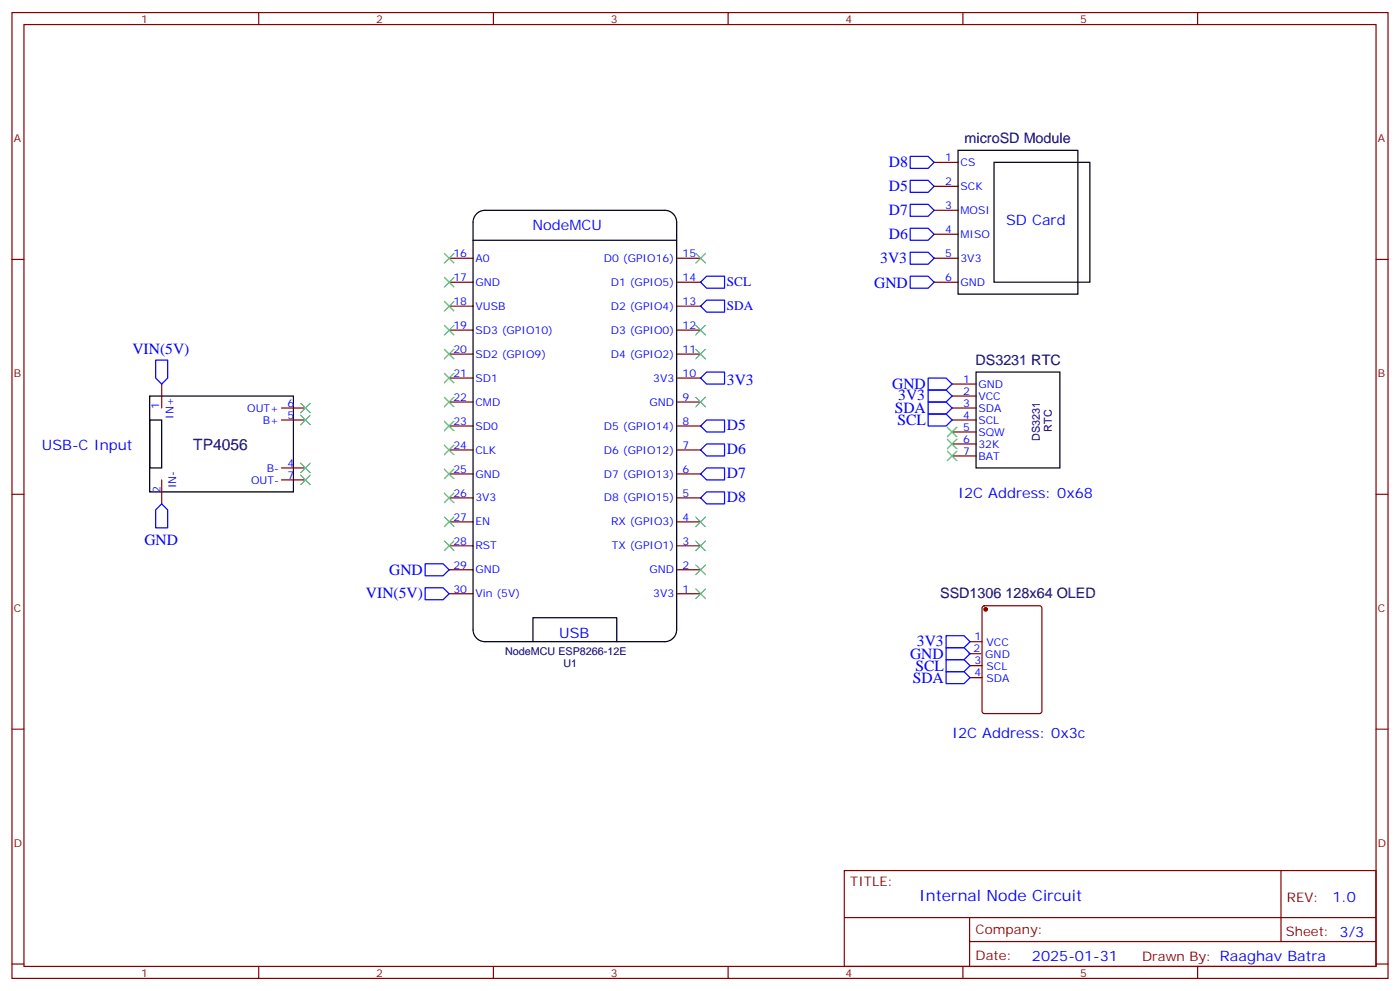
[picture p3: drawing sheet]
<svg xmlns="http://www.w3.org/2000/svg" width="412mm" height="292mm" viewBox="0 0 412 292" stroke-linecap="round" stroke-linejoin="round" font-family="sans-serif">
<g fill="none" stroke="#870000" stroke-width=".35">
<path d="M3.5 3.7h405.4v284.3h-405.4zM7.1 7.2h398.2v277.3h-398.2zM76.2 3.7v3.5M145.3 3.7v3.5M214.5 3.7v3.5M283.6 3.7v3.5M352.8 3.7v3.5M275.2 54.9h7M275.2 47.8h7M3.5 76.4h3.6M132.3 76h7M199.3 76h7.1"/>
<path d="M275.2 76h7M275.2 69h7M275.2 61.9h7M405.3 76.4h3.6M132.3 97.2h7M132.3 90.1h7M132.3 83.1h7M199.3 97.2h7.1M199.3 90.1h7.1M199.3 83.1h7.1M275.2 83.1h7M47.6 113.1v7"/>
<path d="M132.3 118.4h7M132.3 111.3h7M132.3 104.2h7M199.3 118.4h7.1M199.3 111.3h7.1M199.3 104.2h7.1M280.5 113.1h7M280.5 116.6h7M82.9 120.1h7.1M82.9 123.6h7.1M82.9 137.8h7.1M132.3 139.5h7"/>
<path d="M132.3 132.5h7M132.3 125.4h7M199.3 139.5h7.1M199.3 132.5h7.1M199.3 125.4h7.1M280.5 120.1h7M280.5 123.6h7M280.5 127.2h7M280.5 130.7h7M280.5 134.2h7M3.5 145.5h3.6M47.6 141.3v7"/>
<path d="M82.9 141.3h7.1M132.3 153.6h7M132.3 146.6h7M199.3 153.6h7.1M199.3 146.6h7.1M405.3 145.5h3.6M132.3 174.8h7M132.3 167.7h7M132.3 160.7h7M199.3 174.8h7.1M199.3 167.7h7.1M199.3 160.7h7.1"/>
<path d="M289.5 178.5l.5-.2h16.2l.7 .5v30.6l-.4 .6-16.5 .1-.7-.5v-30.6zM285.4 192.4h3.5M285.8 188.9h3.5M285.8 196h3.5M285.8 199.5h3.5M3.5 214.7h3.6M405.3 214.7h3.6M248.7 256.3h156.6v28.2h-156.6zM377.3 256.3v20.9M248.7 270.1h156.5M285.6 277.2h119.6M285.6 270.1v14.2"/>
<path d="M3.5 283.8h3.6M76.2 284.5v3.5M145.3 284.5v3.5M214.5 284.5v3.5M283.6 284.5v3.5M352.8 284.5v3.5M405.3 283.8h3.6"/>
</g>
<path d="M282.2 44.3h35.3v42.3h-35.3zM292.8 47.8h28.2v35.3h-28.2zM139.3 70.7h60M140.4 62.9a3.5 3.5 0 0 1 2.5-1h52.9a3.5 3.5 0 0 1 3.5 3.5v120a3.5 3.5 0 0 1-3.5 3.5h-52.9a3.5 3.5 0 0 1-3.6-3.5v-120a3.5 3.5 0 0 1 1.1-2.5zM44.1 116.6h42.3v28.2h-42.3zM287.5 109.5h24.7v28.3h-24.7zM44.1 123.6h3.5v14.2h-3.5zM157 188.9v-7h24.7v7" fill="none" stroke="#000" stroke-width=".35"/>
<circle cx="290.3" cy="179.4" r=".53" fill="#870000" stroke="#870000" stroke-width=".35"/>
<g fill="none" stroke="#00f" stroke-width=".35">
<path d="M268.1 53.1h5.3l1.8 1.8-1.8 1.7h-5.3zM268.1 46h5.3l1.8 1.8-1.8 1.8h-5.3zM268.1 74.3h5.3l1.8 1.7-1.8 1.8h-5.3zM268.1 67.2h5.3l1.8 1.8-1.8 1.7h-5.3zM268.1 60.1h5.3l1.8 1.8-1.8 1.8h-5.3zM206.4 83.1l1.7-1.8h5.3v3.5h-5.3zM206.4 90.1l1.7-1.7h5.3v3.5h-5.3zM268.1 81.3h5.3l1.8 1.8-1.8 1.7h-5.3zM45.9 106h3.5v5.3l-1.8 1.8-1.7-1.8zM206.4 111.3l1.7-1.8h5.3v3.6h-5.3zM273.4 118.4h5.3l1.8 1.7-1.8 1.8h-5.3zM273.4 111.3h5.3l1.8 1.8-1.8 1.7h-5.3z"/>
<path d="M273.4 114.8h5.3l1.8 1.8-1.8 1.8h-5.3zM206.4 125.4l1.7-1.8h5.3v3.6h-5.3zM206.4 139.5l1.7-1.7h5.3v3.5h-5.3zM208.1 130.7h5.3v3.5h-5.3l-1.7-1.7zM273.4 121.9h5.3l1.8 1.7-1.8 1.8h-5.3zM47.6 148.3l1.8 1.8v5.3h-3.5v-5.3zM206.4 146.6l1.7-1.8h5.3v3.5h-5.3zM125.2 166h5.3l1.8 1.7-1.8 1.8h-5.3zM125.2 173h5.3l1.8 1.8-1.8 1.8h-5.3zM278.7 194.2h5.3l1.8 1.8-1.8 1.7h-5.3zM278.7 197.7h5.3l1.8 1.8-1.8 1.8h-5.3zM278.7 190.7h5.3l1.8 1.7-1.8 1.8h-5.3z"/>
<path d="M278.7 187.1h5.3l1.8 1.8-1.8 1.8h-5.3z"/>
</g>
<g fill="none" stroke="#3c3" stroke-width=".35">
<path d="M130.9 74.6l2.8 2.8M133.7 74.6l-2.8 2.8M205 74.6l2.8 2.8M207.8 74.6l-2.8 2.8M130.9 95.8l2.8 2.8M130.9 88.7l2.8 2.8M130.9 81.7l2.8 2.8M133.7 95.8l-2.8 2.8M133.7 88.7l-2.8 2.8M133.7 81.7l-2.8 2.8M205 95.8l2.8 2.8M207.8 95.8l-2.8 2.8"/>
<path d="M88.5 118.7l2.9 2.8M91.4 118.7l-2.9 2.8M130.9 116.9l2.8 2.9M130.9 109.9l2.8 2.8M130.9 102.8l2.8 2.9M133.7 116.9l-2.8 2.9M133.7 109.9l-2.8 2.8M133.7 102.8l-2.8 2.9M205 102.8l2.8 2.9M205 116.9l2.8 2.9M207.8 102.8l-2.8 2.9M207.8 116.9l-2.8 2.9"/>
<path d="M88.5 122.2l2.9 2.9M88.5 136.3l2.9 2.9M88.5 139.9l2.9 2.8M91.4 122.2l-2.9 2.9M91.4 136.3l-2.9 2.9M91.4 139.9l-2.9 2.8M130.9 138.1l2.8 2.8M130.9 131.1l2.8 2.8M130.9 124l2.8 2.8M133.7 138.1l-2.8 2.8M133.7 131.1l-2.8 2.8M133.7 124l-2.8 2.8"/>
<path d="M279 125.8l2.9 2.8M279 129.3l2.9 2.8M279 132.8l2.9 2.8M281.9 125.8l-2.9 2.8M281.9 129.3l-2.9 2.8M281.9 132.8l-2.9 2.8M130.9 159.3l2.8 2.8M130.9 152.2l2.8 2.8M130.9 145.2l2.8 2.8M133.7 159.3l-2.8 2.8M133.7 152.2l-2.8 2.8M133.7 145.2l-2.8 2.8"/>
<path d="M205 152.2l2.8 2.8M205 159.3l2.8 2.8M207.8 152.2l-2.8 2.8M207.8 159.3l-2.8 2.8M205 166.3l2.8 2.9M205 173.4l2.8 2.8M207.8 166.3l-2.8 2.9M207.8 173.4l-2.8 2.8"/>
</g>
<g font-size="4.6" fill="#00f">
<text x="261.8" y="49.1">D8</text>
<text x="261.8" y="56.1">D5</text>
<text x="261.8" y="63.2">D7</text>
<text x="261.8" y="70.2">D6</text>
<text x="259.3" y="77.3">3V3</text>
<text x="257.5" y="84.7">GND</text>
<text x="39" y="104.1">VIN(5V)</text>
<text x="214.1" y="113.2">3V3</text>
<text x="262.8" y="114.7">GND</text>
<text x="264.6" y="117.9">3V3</text>
<text x="263.6" y="121.7">SDA</text>
<text x="264.4" y="125.2">SCL</text>
<text x="214.1" y="126.6">D5</text>
<text x="214.1" y="133.7">D6</text>
<text x="214.1" y="140.7">D7</text>
<text x="214.1" y="147.8">D8</text>
<text x="42.5" y="160.6">GND</text>
<text x="114.6" y="169.3">GND</text>
<text x="107.8" y="176">VIN(5V)</text>
<text x="270.1" y="190.2">3V3</text>
<text x="268.1" y="194">GND</text>
<text x="269.6" y="197.6">SCL</text>
<text x="268.9" y="201.1">SDA</text>
<text x="270.8" y="265.3">Internal Node Circuit</text>
</g>
<text font-size="4.6" fill="#000080" x="56.9" y="132.3">TP4056</text>
<g font-size="4.2" fill="#000080">
<text x="284.1" y="42.1">microSD Module</text>
<text x="287.3" y="107.4">DS3231 RTC</text>
<text x="276.9" y="176.2">SSD1306 128x64 OLED</text>
</g>
<g font-size="4.2" fill="#00f">
<text x="156.8" y="67.8">NodeMCU</text>
<text x="296.4" y="66.3">SD Card</text>
<text x="12.3" y="132.5">USB-C Input</text>
<text x="282.2" y="146.6">I2C Address: 0x68</text>
<text x="164.7" y="187.7">USB</text>
<text x="280.5" y="217.1">I2C Address: 0x3c</text>
<text x="392.5" y="265.6">1.0</text>
<text x="304" y="282.9">2025-01-31</text>
</g>
<g font-size="3.9" fill="#00f">
<text x="214.1" y="84.3">SCL</text>
<text x="214.1" y="91.3">SDA</text>
</g>
<g font-size="3.9" fill="#800">
<text x="250.5" y="260.9">TITLE:</text>
<text x="379.1" y="265.6">REV:</text>
<text x="287.4" y="275.1">Company:</text>
<text x="378.7" y="275.7">Sheet: 3/3</text>
<text x="287.4" y="282.8">Date:</text>
<text x="336.4" y="282.8">Drawn By: Raaghav Batra</text>
</g>
<g font-size="3.2" fill="#800">
<text x="41.6" y="6.7">1</text>
<text x="110.8" y="6.7">2</text>
<text x="179.9" y="6.7">3</text>
<text x="249.1" y="6.7">4</text>
<text x="318.2" y="6.7">5</text>
<text x="4.1" y="41.8">A</text>
<text x="405.9" y="41.8">A</text>
<text x="4.1" y="110.9">B</text>
<text x="405.9" y="110.9">B</text>
<text x="4.1" y="180.1">C</text>
<text x="405.9" y="180.1">C</text>
<text x="4.1" y="249.2">D</text>
<text x="405.9" y="249.2">D</text>
<text x="41.6" y="287.5">1</text>
<text x="110.8" y="287.5">2</text>
<text x="179.9" y="287.5">3</text>
<text x="249.1" y="287.5">4</text>
<text x="318.2" y="287.5">5</text>
</g>
<g font-size="3.2" fill="#00f">
<text x="278.4" y="47.4">1</text>
<text x="282.9" y="48.9">CS</text>
<text x="278.4" y="54.5">2</text>
<text x="282.9" y="55.9">SCK</text>
<text x="278.4" y="61.6">3</text>
<text x="282.9" y="63">MOSI</text>
<text x="278.4" y="68.6">4</text>
<text x="282.9" y="70">MISO</text>
<text x="133.6" y="75.7">16</text>
<text x="140.1" y="77.1">A0</text>
<text x="177.9" y="77.1">D0 (GPIO16)</text>
<text x="201.1" y="75.7">15</text>
<text x="278.4" y="75.7">5</text>
<text x="282.9" y="77.1">3V3</text>
<text x="133.6" y="82.7">17</text>
<text x="201.1" y="82.7">14</text>
<text x="278.4" y="82.7">6</text>
<text x="133.6" y="89.8">18</text>
<text x="140.1" y="84.1">GND</text>
<text x="179.9" y="84.1">D1 (GPIO5)</text>
<text x="201.1" y="89.8">13</text>
<text x="282.9" y="84.1">GND</text>
<text x="140.1" y="91.2">VUSB</text>
<text x="179.9" y="91.2">D2 (GPIO4)</text>
<text x="133.6" y="96.8">19</text>
<text x="140.1" y="98.2">SD3 (GPIO10)</text>
<text x="179.9" y="98.2">D3 (GPIO0)</text>
<text x="201.1" y="96.8">12</text>
<text x="133.6" y="103.9">20</text>
<text x="140.1" y="105.3">SD2 (GPIO9)</text>
<text x="179.9" y="105.3">D4 (GPIO2)</text>
<text x="201.1" y="103.9">11</text>
<text x="133.6" y="110.9">21</text>
<text x="140.1" y="112.4">SD1</text>
<text x="192.4" y="112.4">3V3</text>
<text x="201.1" y="110.9">10</text>
<text x="283.7" y="112.7">1</text>
<text x="84.7" y="119.8">6</text>
<text x="133.6" y="118">22</text>
<text x="140.1" y="119.4">CMD</text>
<text x="191.3" y="119.4">GND</text>
<text x="201.1" y="118">9</text>
<text x="283.7" y="116.2">2</text>
<text x="283.7" y="119.8">3</text>
<text x="288.2" y="114.1">GND</text>
<text x="288.2" y="117.7">VCC</text>
<text x="46.9" y="120.5" transform="rotate(-90 46.9 120.5)">1</text>
<text x="51.2" y="123.2" transform="rotate(-90 51.2 123.2)">IN+</text>
<text x="72.8" y="121.2">OUT+</text>
<text x="77.4" y="124.7">B+</text>
<text x="84.7" y="123.3">5</text>
<text x="133.6" y="125.1">23</text>
<text x="201.1" y="125.1">8</text>
<text x="283.7" y="123.3">4</text>
<text x="288.2" y="121.2">SDA</text>
<text x="288.2" y="124.7">SCL</text>
<text x="140.1" y="126.5">SD0</text>
<text x="177.9" y="126.5">D5 (GPIO14)</text>
<text x="283.7" y="126.8">5</text>
<text x="283.7" y="130.4">6</text>
<text x="288.2" y="128.2">SQW</text>
<text x="288.2" y="131.8">32K</text>
<text x="84.7" y="137.4">4</text>
<text x="133.6" y="132.1">24</text>
<text x="140.1" y="133.5">CLK</text>
<text x="177.9" y="133.5">D6 (GPIO12)</text>
<text x="201.1" y="132.1">7</text>
<text x="283.7" y="133.9">7</text>
<text x="288.2" y="135.3">BAT</text>
<text x="51.9" y="143.8" transform="rotate(-90 51.9 143.8)">IN-</text>
<text x="74" y="142.3">OUT-</text>
<text x="78.6" y="138.8">B-</text>
<text x="84.7" y="140.9">7</text>
<text x="133.6" y="139.2">25</text>
<text x="140.1" y="140.6">GND</text>
<text x="177.9" y="140.6">D7 (GPIO13)</text>
<text x="201.1" y="139.2">6</text>
<text x="47.3" y="145.1" transform="rotate(-90 47.3 145.1)">2</text>
<text x="133.6" y="146.2">26</text>
<text x="140.1" y="147.6">3V3</text>
<text x="177.9" y="147.6">D8 (GPIO15)</text>
<text x="201.1" y="146.2">5</text>
<text x="133.6" y="153.3">27</text>
<text x="140.1" y="154.7">EN</text>
<text x="180" y="154.7">RX (GPIO3)</text>
<text x="201.1" y="153.3">4</text>
<text x="133.6" y="160.3">28</text>
<text x="140.1" y="161.7">RST</text>
<text x="180.3" y="161.7">TX (GPIO1)</text>
<text x="201.1" y="160.3">3</text>
<text x="133.6" y="167.4">29</text>
<text x="201.1" y="167.4">2</text>
<text x="140.1" y="168.8">GND</text>
<text x="191.3" y="168.8">GND</text>
<text x="133.6" y="174.4">30</text>
<text x="140.1" y="175.9">Vin (5V)</text>
<text x="192.4" y="175.9">3V3</text>
<text x="201.1" y="174.4">1</text>
<text x="287.1" y="188.6">1</text>
<text x="290.6" y="190.3">VCC</text>
<text x="286.7" y="192.1">2</text>
<text x="287.1" y="195.6">3</text>
<text x="290.2" y="193.9">GND</text>
<text x="290.6" y="197.4">SCL</text>
<text x="287.1" y="199.1">4</text>
<text x="290.6" y="200.9">SDA</text>
</g>
<g font-size="3.2" fill="#000080">
<text x="306.3" y="129.8" transform="rotate(-90 306.3 129.8)">DS3231</text>
<text x="309.8" y="127.1" transform="rotate(-90 309.8 127.1)">RTC</text>
<text x="148.8" y="192.9">NodeMCU ESP8266-12E</text>
<text x="166" y="196.4">U1</text>
</g>
</svg>
